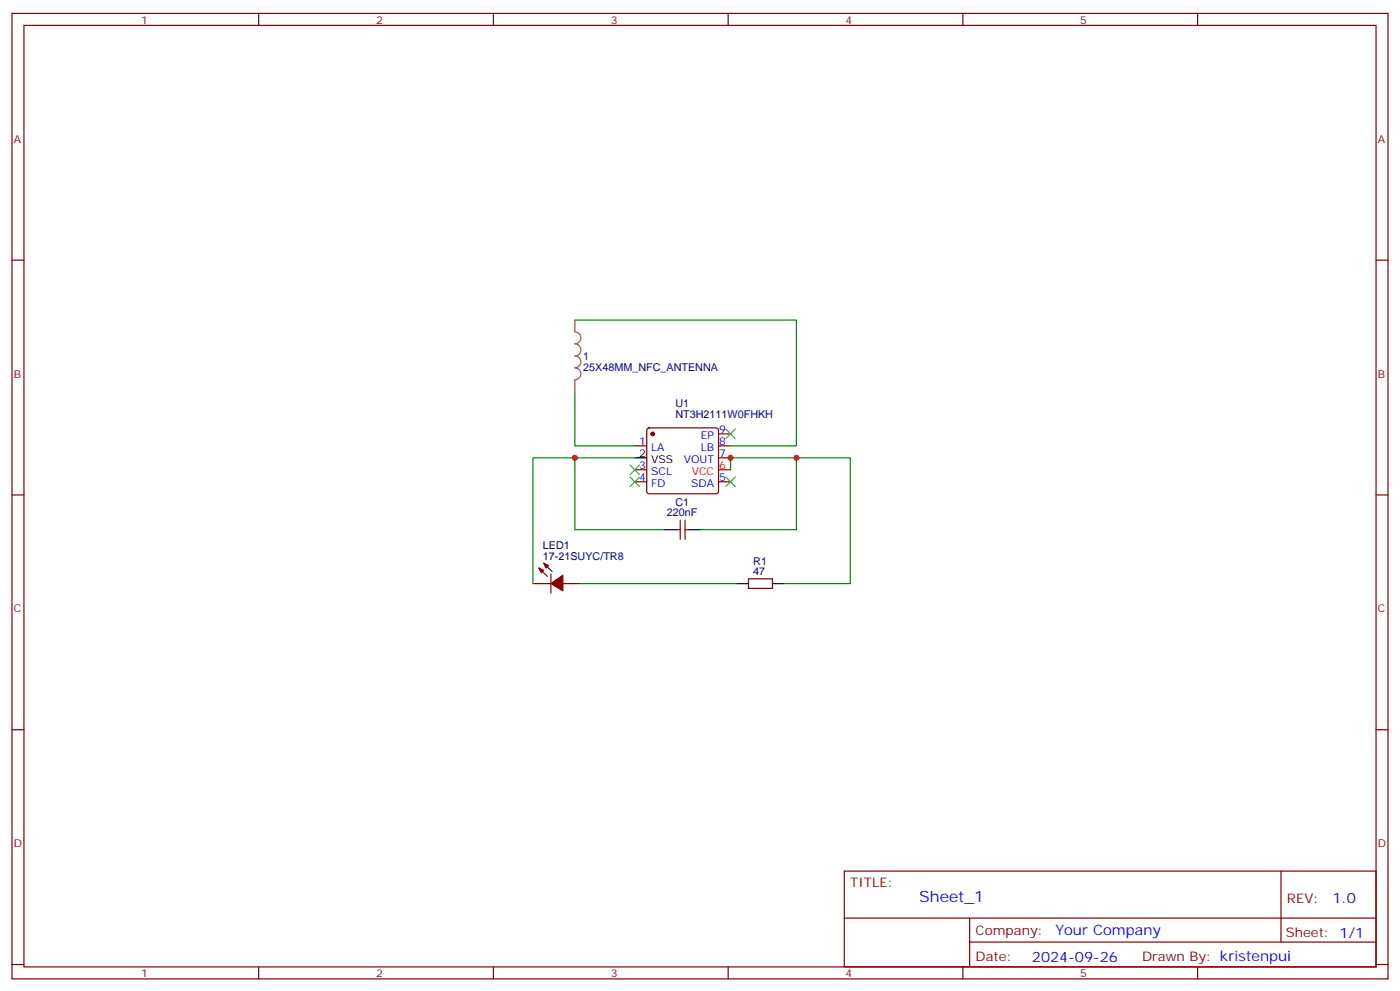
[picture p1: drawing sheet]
<svg xmlns="http://www.w3.org/2000/svg" width="412mm" height="292mm" viewBox="0 0 412 292" stroke-linecap="round" stroke-linejoin="round" font-family="sans-serif">
<g fill="none" stroke="#870000" stroke-width=".35">
<path d="M3.5 4h405.4v284.3h-405.4zM7.1 7.5h398.2v277.3h-398.2zM76.2 4v3.5M145.3 4v3.5M214.5 4v3.5M283.6 4v3.5M352.8 4v3.5M3.5 76.6h3.6M405.3 76.6h3.6M187 131.3h3.5M187 138.4h3.5M190.7 126.2l.5-.2h19.8l.5 .2 .2 .5v18l-.3 .5-.4 .2h-19.8l-.5-.2-.2-.5v-18z"/>
<path d="M211.7 127.8h3.5M211.7 131.3h3.5M211.7 134.8h3.5M3.5 145.8h3.6M187 141.9h3.5M199.3 156h1.1M200.4 153.2v5.6M201.8 153.2v5.6M201.8 156h1M211.7 141.9h3.5M405.3 145.8h3.6M157 171.9h5.3"/>
<path d="M158.7 167.3l2.5 2.5M160.2 165.9l2.4 2.4M162.3 169.1v5.6M165.8 171.9h5.3M220.5 170.5h7v2.8h-7zM3.5 214.9h3.6M405.3 214.9h3.6M248.7 256.5h156.6v28.3h-156.6zM377.3 256.6v20.8M248.7 270.4h156.5M285.6 277.4h119.6M285.6 270.4v14.1"/>
<path d="M3.5 284.1h3.6M76.2 284.8v3.5M145.3 284.8v3.5M214.5 284.8v3.5M283.6 284.8v3.5M352.8 284.8v3.5M405.3 284.1h3.6"/>
</g>
<path d="M211.7 138.4h3.5" fill="none" stroke="#f00" stroke-width=".35"/>
<path d="M187 134.8h3.5M195.8 156h3.5M202.8 156h3.6M217 171.9h3.5M227.5 171.9h3.6" fill="none" stroke="#000" stroke-width=".35"/>
<g fill="#870000" stroke="#870000" stroke-width=".35">
<path d="M158.7 167.3l1.5 .7-.7 .7z"/>
<path d="M160.2 165.9l1.4 .7-.7 .7z"/>
<path d="M162.3 171.9l3.5-2.5v4.6z"/>
<circle cx="192.3" cy="127.8" r=".53"/>
</g>
<path d="M169.3 94.3v3.4a1.76 1.76 0 0 1 1.8 1.8 1.76 1.76 0 0 1-1.8 1.8 1.76 1.76 0 0 1 1.8 1.7 1.76 1.76 0 0 1-1.8 1.8 1.76 1.76 0 0 1 1.8 1.8 1.76 1.76 0 0 1-1.8 1.7 1.76 1.76 0 0 1 1.8 1.8 1.76 1.76 0 0 1-1.8 1.7M169.3 112v3.4" fill="none" stroke="#a64a4a" stroke-width=".35"/>
<path d="M169.3 94.3h65.3v37h-19.4M169.3 115.4v15.9h17.7M169.3 134.8h-12.3v37.1M187 134.8h-17.7v21.2h26.5M215.2 138.4v-3.6h19.4v21.2h-28.2M234.6 134.8h15.9v37.1h-19.4M171.1 171.9h45.9" fill="none" stroke="#008700" stroke-width=".35"/>
<path d="M185.6 136.9l2.8 2.9M188.4 136.9l-2.8 2.9M213.8 126.4l2.8 2.8M216.6 126.4l-2.8 2.8M185.6 140.5l2.8 2.8M188.4 140.5l-2.8 2.8M213.8 140.5l2.8 2.8M216.6 140.5l-2.8 2.8" fill="none" stroke="#3c3" stroke-width=".35"/>
<g fill="#c00">
<circle cx="215.2" cy="134.8" r=".88"/>
<circle cx="169.3" cy="134.8" r=".88"/>
<circle cx="234.6" cy="134.8" r=".88"/>
</g>
<text font-size="4.6" fill="#00f" x="270.8" y="265.6">Sheet_1</text>
<g font-size="4.2" fill="#00f">
<text x="392.5" y="265.8">1.0</text>
<text x="310.9" y="275.4">Your Company</text>
<text x="304" y="283.2">2024-09-26</text>
</g>
<g font-size="3.9" fill="#800">
<text x="250.5" y="261.1">TITLE:</text>
<text x="379.1" y="265.8">REV:</text>
<text x="287.4" y="275.3">Company:</text>
<text x="378.7" y="275.9">Sheet: 1/1</text>
<text x="287.4" y="283">Date:</text>
<text x="336.4" y="283.1">Drawn By: kristenpui</text>
</g>
<g font-size="3.2" fill="#800">
<text x="41.6" y="6.9">1</text>
<text x="110.8" y="6.9">2</text>
<text x="179.9" y="6.9">3</text>
<text x="249.1" y="6.9">4</text>
<text x="318.2" y="6.9">5</text>
<text x="4.1" y="42.1">A</text>
<text x="405.9" y="42.1">A</text>
<text x="4.1" y="111.2">B</text>
<text x="405.9" y="111.2">B</text>
<text x="4.1" y="180.3">C</text>
<text x="405.9" y="180.3">C</text>
<text x="4.1" y="249.5">D</text>
<text x="405.9" y="249.5">D</text>
<text x="41.6" y="287.8">1</text>
<text x="110.8" y="287.8">2</text>
<text x="179.9" y="287.8">3</text>
<text x="249.1" y="287.8">4</text>
<text x="318.2" y="287.8">5</text>
</g>
<g font-size="3.2" fill="#000080">
<text x="171.8" y="105.9">1</text>
<text x="171.8" y="109.2">25X48MM_NFC_ANTENNA</text>
<text x="199" y="120">U1</text>
<text x="199" y="123.1">NT3H2111W0FHKH</text>
<text x="199" y="149">C1</text>
<text x="196.4" y="151.8">220nF</text>
<text x="159.9" y="161.7">LED1</text>
<text x="159.9" y="164.8">17-21SUYC/TR8</text>
<text x="221.9" y="166.3">R1</text>
<text x="221.9" y="169.4">47</text>
</g>
<g font-size="3.2" fill="#00f">
<text x="188.3" y="131">1</text>
<text x="206.4" y="129.2">EP</text>
<text x="211.8" y="127.4">9</text>
<text x="211.8" y="131">8</text>
<text x="191.8" y="132.7">LA</text>
<text x="201.4" y="136.2">VOUT</text>
<text x="206.4" y="132.7">LB</text>
<text x="211.8" y="134.5">7</text>
<text x="188.3" y="141.5">4</text>
<text x="188.3" y="138">3</text>
<text x="191.8" y="143.3">FD</text>
<text x="191.8" y="139.8">SCL</text>
<text x="203.6" y="143.3">SDA</text>
<text x="211.8" y="141.5">5</text>
</g>
<g font-size="3.2">
<text x="188.3" y="134.5">2</text>
<text x="191.8" y="136.2">VSS</text>
</g>
<g font-size="3.2" fill="#f00">
<text x="203.8" y="139.8">VCC</text>
<text x="211.8" y="138">6</text>
</g>
</svg>
